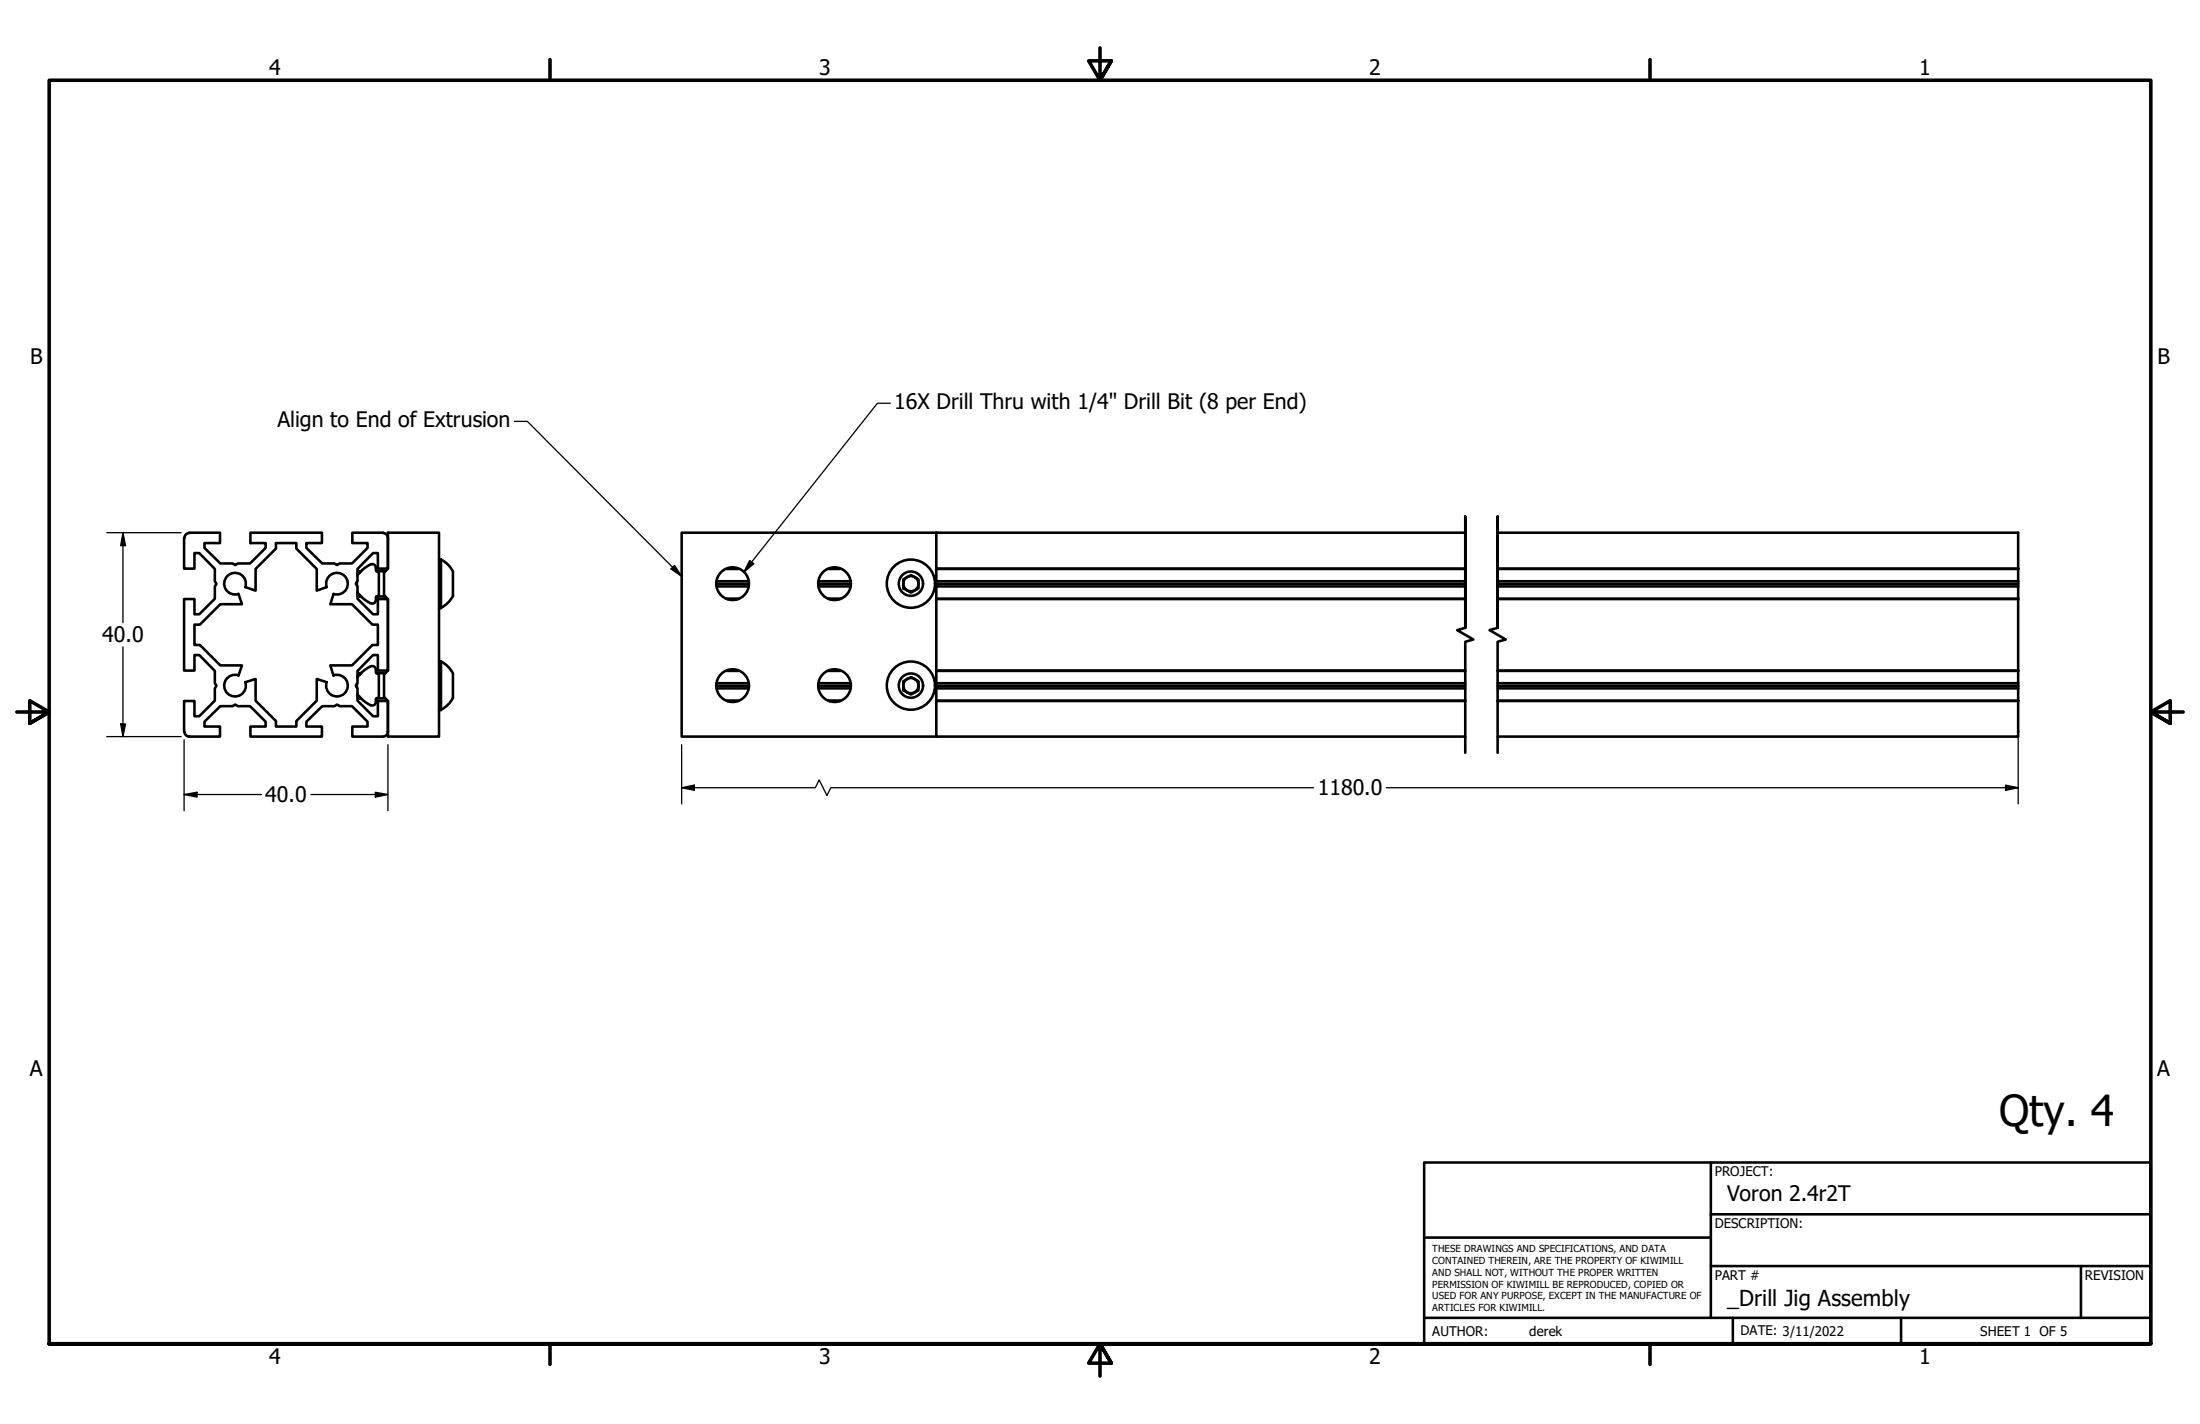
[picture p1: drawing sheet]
<svg xmlns="http://www.w3.org/2000/svg" width="432mm" height="279mm" viewBox="0 0 432 279" stroke-linecap="round" stroke-linejoin="round" font-family="sans-serif">
<!-- layer: Break Line (ANSI) -->
<path d="M287.6 123.2v-21.9v21.9l-1.6 .4 3.2 1.9-1.6 .4v21.8M293.9 123.2v-21.9v21.9l-1.5 .4 3.1 1.9-1.6 .4v21.8" fill="none" stroke="#000" stroke-width=".51"/>
<!-- layer: Visible (ANSI) -->
<g fill="none" stroke="#000" stroke-width=".51">
<path d="M36.1 105.5v6.1h2.1v-3.1h.9l3.1 3.1v2.4l.3 .6-.3 .5v2.4l-3.1 3h-.9v-3h-2.1v14.1h2.1v-3.1h.9l3.1 3.1v2.4l.3 .6-.3 .5v2.4l-3.1 3h-.9v-3h-2.1v6.1M37.1 104.5h6.1v2.1h-3.1v.9l3.1 3.1h2.5l.5 .3 .5-.3h2.4l3-3.1v-.9h-3v-2.1h14.1v2.1h-3.1v.9l3.1 3.1h2.5l.5 .3 .5-.3h2.4l3-3.1v-.9h-2.9v-2.1h6M37.2 104.6a.98 .98 0 0 0-1 1M70 114.2v.7M70.1 116.2a5.2 5.2 0 0 0 3.1 2.2 .88 .88 0 0 0 .6-1.2M70.2 116.6l.4 .4M70.6 112.1h.3M70.6 117h.3M70.6 112.1v.3M70.6 116.7v.3M70.6 112.1l-.4 .4M73.8 111.4a.73 .73 0 0 0-1.1-.6l-1.4 .9-1.2 1.2"/>
<path d="M73.8 111.4v.4M73.8 111.9l.2 .2M73.9 112.1h1.7M73.9 117h1.7M74 117l-.2 .3M74.1 112.1l.3 .3M74.4 116.7l-.3 .3M74.4 112.3v4.5M75.2 104.6a.99 .99 0 0 1 .9 .9v6.1h-1.9v-3.1h-1l-3 3.1v2.4l-.4 .6 .4 .5v2.4l3 3h1v-3h1.9v14.1h-1.9v-3.1h-1l-3 3.1v2.4l-.4 .6 .4 .5v2.4l3 3h1v-3h1.9v6.1M76.1 104.5h10.1v40h-10.1v-7l-.7-.7v-4.5l.7-.7v-14.1l-.7-.7v-4.5l.7-.7zM86.2 109.8h.4v9.5h-.4M86.5 109.8l1.4 1 1 1.4"/>
<path d="M88.9 112.2v4.7l-1 1.4-1.4 1M140.6 114.6h6.3M140.7 115.1h6.2M140.7 114h6.2M142.6 117.5h2.4M142.6 111.6h2.4M142.7 117.5h2.1M142.7 111.6h2.1M160.6 114.6h6.3M160.7 115.1h6.2M160.7 114h6.2M162.6 117.5h2.4"/>
<path d="M162.6 111.6h2.4M162.8 117.5h2M162.8 111.6h2M177.3 113.7l1.5-.9 1.5 .9v1.7l-1.5 .9-1.5-.9zM183.8 104.5h-50v40h50M183.8 104.5h103.8M183.8 117.5h103.8M183.8 115.1h103.8M183.8 114.6h103.8M183.8 114h103.8M183.8 111.6h103.8M183.8 104.5v40"/>
<path d="M293.9 104.5h102.2v7.1M293.9 117.5h102.2M293.9 115.1h102.2M293.9 114.6h102.2M293.9 114h102.2M293.9 111.6h102.2M396.1 111.6v32.9h-102.2M46.8 132.6l.7-2h-4.3l-4-4h-1v-4h1l4-4h4.3l-.7-2.1a2.12 2.12 0 0 1-2.8-1.7 2.12 2.12 0 0 1 2.3-2.4 2.12 2.12 0 0 1 1.8 2.8l2.1 .7v-4.3l4-4v-1h4v1l4 4v4.3l1.9-.7a2.12 2.12 0 0 1 1.8-2.8 2.12 2.12 0 0 1 2.4 2.4 2.12 2.12 0 0 1-2.8 1.7l-.7 2.1h4.3l4 4h1.1v4h-1.1l-4 4h-4.3l.7 2M65.5 132.5a2.12 2.12 0 0 1 2.8 1.8 2.12 2.12 0 0 1-2.4 2.3 2.12 2.12 0 0 1-1.8-2.7l-1.9-.7v4.3l-4 4v1.1h-4v-1.1l-4-4v-4.3l-2 .7a2.13 2.13 0 0 1-1.8 2.7 2.13 2.13 0 0 1-2.4-2.3 2.13 2.13 0 0 1 2.8-1.8M70 134.2v.7M70.1 136.2a5.2 5.2 0 0 0 3.1 2.2 .73 .73 0 0 0 .6-.7M70.2 136.6l.4 .4"/>
<path d="M70.6 132.1h.3M70.6 132.1v.3M70.6 136.7v.3M70.6 137h.3M70.6 132.1l-.4 .4M73.9 132.1h1.7M73.9 137h1.7M74 137h.1M74 132.1l-.2-.2a.84 .84 0 0 0-.8-1.2l-1.7 1-1.2 1.2M74 137l-.2 .3v.4M74.1 132.1l.3 .3M74.4 136.7l-.3 .3"/>
<path d="M74.4 132.3v4.5M86.2 129.8h.4M86.5 129.8l1.4 1 1 1.4M86.6 129.8v9.5h-.4M88.9 132.2v4.7l-1 1.4-1.4 1M140.6 134.6h6.3M140.7 135.1h6.2M140.7 134h6.2M142.6 137.5h2.4M142.6 131.6h2.4M142.7 137.5h2.1M142.7 131.6h2.1"/>
<path d="M160.6 134.6h6.3M160.7 135.1h6.2M160.7 134h6.2M162.6 137.5h2.4M162.6 131.6h2.4M162.8 137.5h2M162.8 131.6h2M177.3 133.7l1.5-.9 1.5 .9v1.7l-1.5 .9-1.5-.9zM183.8 137.5h103.8M183.8 135.1h103.8M183.8 134.6h103.8M183.8 134h103.8"/>
<path d="M183.8 131.6h103.8M293.9 137.5h102.2M293.9 135.1h102.2M293.9 134.6h102.2M293.9 134h102.2M293.9 131.6h102.2M36.2 143.5a.98 .98 0 0 0 1 1M76.1 143.5a.99 .99 0 0 1-.9 1h-6v-1.9h2.9v-1l-3-3h-2.4l-.5-.4-.5 .4h-2.5l-3.1 3v1h3.1v1.9h-14.1v-1.9h3v-1l-3-3h-2.4l-.5-.4-.5 .4h-2.5l-3.1 3v1h3.1v1.9h-6.1M183.8 144.5h103.8"/>
<circle cx="143.8" cy="114.5" r="3.2"/>
<circle cx="163.8" cy="114.5" r="3.2"/>
<circle cx="178.8" cy="114.5" r="4.7"/>
<circle cx="178.8" cy="114.5" r="2.38"/>
<circle cx="178.8" cy="114.5" r="1.49"/>
<circle cx="143.8" cy="134.5" r="3.2"/>
<circle cx="163.8" cy="134.5" r="3.2"/>
<circle cx="178.8" cy="134.5" r="4.7"/>
<circle cx="178.8" cy="134.5" r="2.38"/>
<circle cx="178.8" cy="134.5" r="1.49"/>
</g>
<!-- layer: Border (ANSI) -->
<path d="M107.9 11.7v4M215.9 9.4v6.3l-2.2-3.8h4.4l-2.2 3.8 2.2-3.8M323.8 11.7v4M3.3 139.7h6.4l-3.9-2.2v4.4l3.9-2.2-3.9 2.2M428.5 139.7h-6.4l3.9-2.2v4.4l-3.9-2.2 3.9 2.2M9.7 263.7v-248h412.4v248h-412.4h412.4M107.9 263.7v4M218.1 267.5l-2.2-3.8 2.2 3.8h-4.4l2.2-3.8v6.3M323.8 263.7v4" fill="none" stroke="#000" stroke-width=".7"/>
<!-- layer: Title (ANSI) -->
<path d="M279.5 228.1h142.6v35.6h-142.6zM335.8 238.3h86.3M335.8 228.1v30.5M279.5 242.8h56.3M279.5 258.6h142.6M335.8 248.4h86.3M340.1 258.6v5.1M373.1 258.6v5.1M408.4 248.4v10.2" fill="none" stroke="#000" stroke-width=".51"/>
<!-- layer: Dimension (ANSI) -->
<g fill="none" stroke="#000" stroke-width=".25">
<path d="M21 104.5h14.6M24.1 104.5l.5 2.6h-.9zM24.1 104.5v17.7M24.1 126.9v17.6M396.1 133.2v24.5M21 144.5h14.6M23.7 142h.9l-.5 2.5zM36.1 155.9l2.6-.5v1zM36.1 155.9h15.2M36.1 145.2v13.9M61 155.9h15.1M73.7 155.4l2.4 .5-2.4 .5z"/>
<path d="M76.1 146.1v13M133.8 154.6l2.5-.5v1zM133.8 154.6h26.2l.8-1.6 1.5 3.1 .8-1.5h94.7M133.8 146.1v11.6M272.1 154.6h124M393.6 154.1l2.5 .5-2.5 .5z"/>
</g>
<g fill="#000">
<path d="M24.1 104.5l.5 2.6h-.9z" fill-rule="evenodd"/>
<path d="M23.7 142h.9l-.5 2.5z" fill-rule="evenodd"/>
<path d="M36.1 155.9l2.6-.5v1z" fill-rule="evenodd"/>
<path d="M73.7 155.4l2.4 .5-2.4 .5z" fill-rule="evenodd"/>
<path d="M133.8 154.6l2.5-.5v1z" fill-rule="evenodd"/>
<path d="M393.6 154.1l2.5 .5-2.5 .5z" fill-rule="evenodd"/>
</g>
<!-- layer: Symbol (ANSI) -->
<path d="M174.8 79.1h-2.6l-26.2 33.2M101 82.7h2.5l30.3 30.4M132.4 110.9l1.4 2.2-2.1-1.5zM147.1 110l.9 .6-2 1.7z" fill="none" stroke="#000" stroke-width=".25"/>
<g fill="#000">
<path d="M132.4 110.9l1.4 2.2-2.1-1.5z" fill-rule="evenodd"/>
<path d="M147.1 110l.9 .6-2 1.7z" fill-rule="evenodd"/>
</g>
<text font-size="8.4" x="392.4" y="220.9">Qty. 4</text>
<text font-size="4.3" x="339" y="256.2">_Drill Jig Assembly</text>
<g font-size="4.2">
<text x="52.8" y="14.7">4</text>
<text x="160.8" y="14.7">3</text>
<text x="268.7" y="14.7">2</text>
<text x="376.7" y="14.7">1</text>
<text x="5.9" y="71.4">B</text>
<text x="423.5" y="71.4">B</text>
<text x="54.5" y="83.8">Align to End of Extrusion</text>
<text x="175.5" y="80.3">16X Drill Thru with 1/4&quot; Drill Bit (8 per End)</text>
<text x="20.1" y="126">40.0</text>
<text x="52.1" y="157.4">40.0</text>
<text x="258.6" y="156.1">1180.0</text>
<text x="5.8" y="211.1">A</text>
<text x="423.4" y="211.1">A</text>
<text x="339" y="235.6">Voron 2.4r2T</text>
<text x="52.8" y="267.7">4</text>
<text x="160.8" y="267.7">3</text>
<text x="268.7" y="267.7">2</text>
<text x="376.7" y="267.7">1</text>
</g>
<g font-size="2.6">
<text x="336.5" y="230.8">PROJECT:</text>
<text x="336.5" y="241">DESCRIPTION:</text>
<text x="336.5" y="251.1">PART #</text>
<text x="409.2" y="251.1">REVISION</text>
<text x="281.1" y="262.1">AUTHOR:</text>
<text x="300.2" y="262.1">derek</text>
<text x="341.6" y="262">DATE: 3/11/2022</text>
<text x="388.7" y="262.1">SHEET 1 OF 5</text>
</g>
<g font-size="1.9">
<text x="281.1" y="245.7">THESE DRAWINGS AND SPECIFICATIONS, AND DATA</text>
<text x="281.1" y="248.1">CONTAINED THEREIN, ARE THE PROPERTY OF KIWIMILL</text>
<text x="281.1" y="250.4">AND SHALL NOT, WITHOUT THE PROPER WRITTEN</text>
<text x="281.1" y="252.7">PERMISSION OF KIWIMILL BE REPRODUCED, COPIED OR</text>
<text x="281.1" y="255">USED FOR ANY PURPOSE, EXCEPT IN THE MANUFACTURE OF</text>
<text x="281.1" y="257.3">ARTICLES FOR KIWIMILL.</text>
</g>
</svg>
